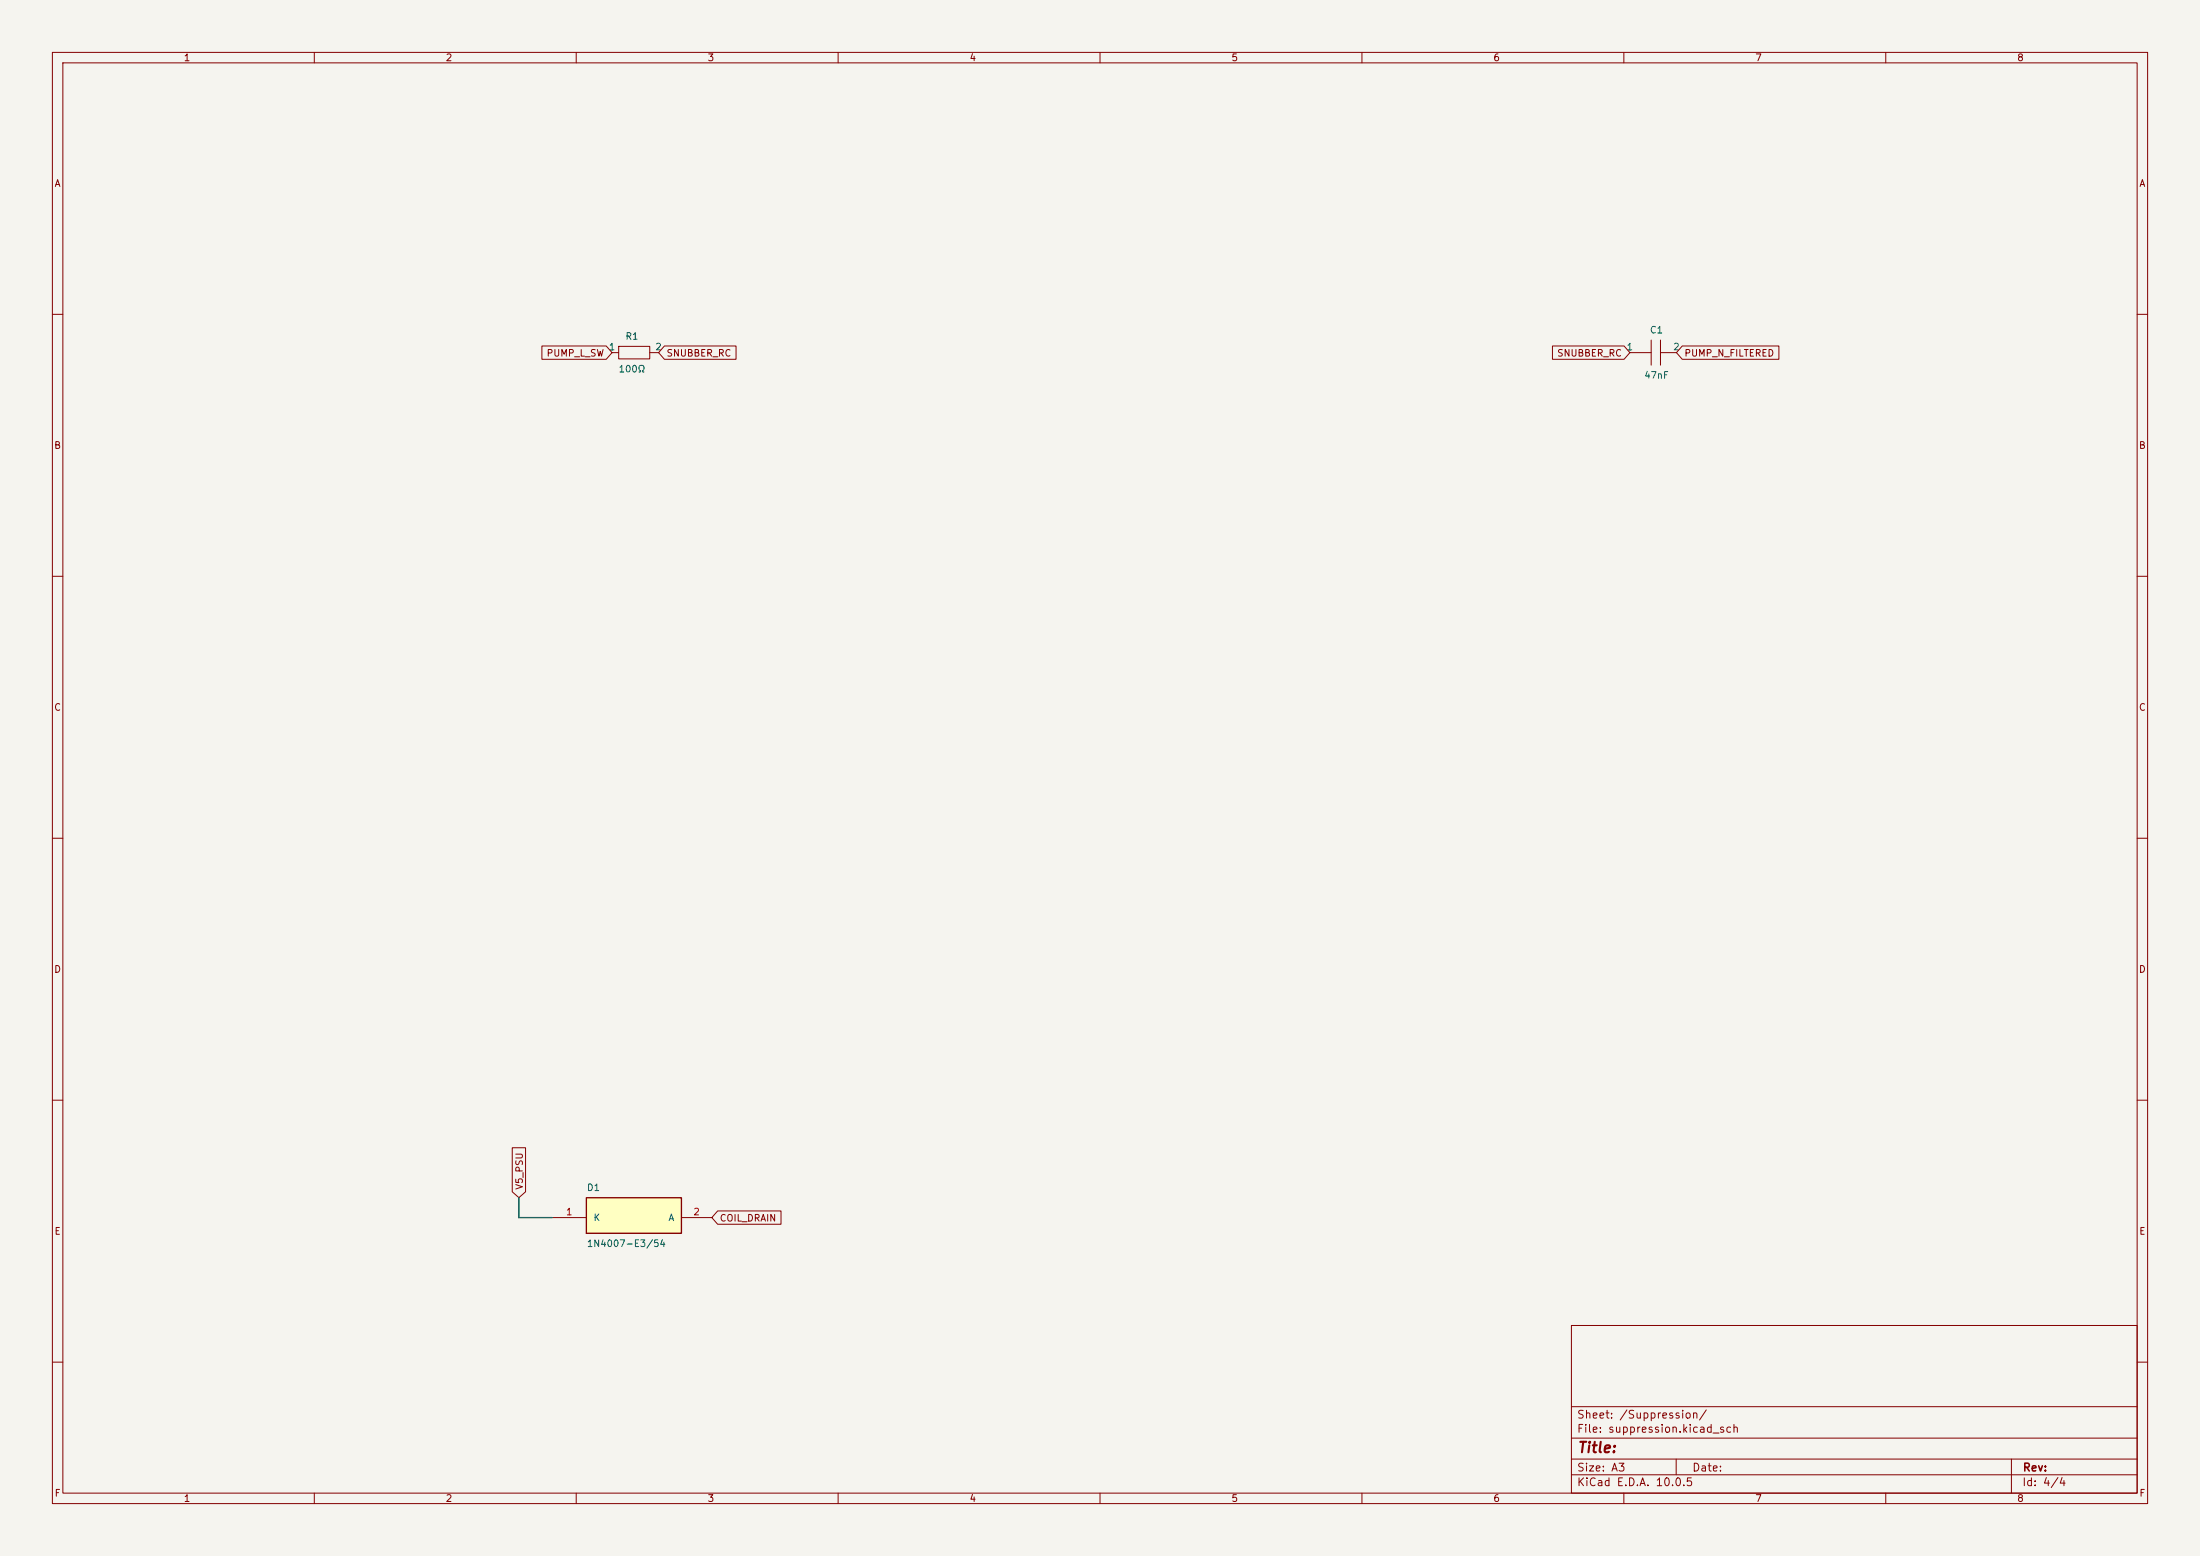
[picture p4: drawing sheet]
<svg xmlns="http://www.w3.org/2000/svg" width="420mm" height="297mm" viewBox="0 0 420 297" stroke-linecap="round" stroke-linejoin="round" font-family="sans-serif">
<path d="M0 0h420v297h-420z" fill="#f5f4ef" stroke="#f5f4ef" stroke-width=".19"/>
<g fill="none" stroke="#840000" stroke-width=".19">
<path d="M10 10h400v277h-400zM12 12h396v273h-396zM60 10v2M110 10v2M160 10v2M210 10v2M260 10v2M310 10v2M360 10v2M10 60h2M408 60h2M10 110h2"/>
<path d="M408 110h2M10 160h2M408 160h2M10 210h2M408 210h2M300 253h108v32h-108zM10 260h2M300 278.5h108M300 274.5h108M300 268.5h108M320 278.5v3M384 278.5v6.5"/>
<path d="M408 260h2M60 285v2M110 285v2M160 285v2M210 285v2M260 285v2M300 281.5h108M310 285v2M360 285v2"/>
</g>
<path d="M111.9 228.6h18.2v6.8h-18.2z" fill="#ffffc2"/>
<path d="M111.9 228.6h18.2v6.8h-18.2z" fill="none" stroke="#840000" stroke-width=".25"/>
<g fill="none" stroke="#840000" stroke-width=".19">
<path d="M103.4 66h12.3l1.1 1.3-1.1 1.3h-12.3zM116.8 67.3h1.3M118.1 66.1h5.9v2.4h-5.9zM124 67.3h1.7M126.8 66h13.7v2.6h-13.7l-1.1-1.3zM296.4 66h13.6l1.1 1.3-1.1 1.3h-13.6zM311.1 67.3h4.1M315.2 64.9v4.8M317 64.9v4.8M317 67.3h3M321.2 66h18.4v2.6h-18.4l-1.2-1.3zM97.8 219.1h2.5v8.4l-1.2 1.1-1.3-1.1z"/>
<path d="M105.4 232.4h6.5M130.1 232.4h5.8M137 231.1h12.1v2.6h-12.1l-1.1-1.3z"/>
</g>
<path d="M99.1 228.6v3.8h6.3" fill="none" stroke="#009600" stroke-width=".25"/>
<text font-size="2" fill="#840000" x="301" y="277.8">Title:</text>
<g font-size="1.5" fill="#840000">
<text x="300.9" y="273.8">File: suppression.kicad_sch</text>
<text x="300.9" y="271.1">Sheet: /Suppression/</text>
<text x="300.9" y="281.2">Size: A3</text>
<text x="322.9" y="281.2">Date:</text>
<text x="386" y="281.2">Rev:</text>
<text x="300.9" y="284">KiCad E.D.A. 10.0.5</text>
<text x="385.9" y="284">Id: 4/4</text>
</g>
<g font-size="1.3" fill="#840000">
<text x="35" y="12">1</text>
<text x="85" y="12">2</text>
<text x="135" y="12">3</text>
<text x="185" y="12">4</text>
<text x="235" y="12">5</text>
<text x="285" y="12">6</text>
<text x="335" y="12">7</text>
<text x="385" y="12">8</text>
<text x="10.3" y="36">A</text>
<text x="408.3" y="36">A</text>
<text x="104.2" y="68.4">PUMP_L_SW</text>
<text x="127.1" y="68.4">SNUBBER_RC</text>
<text x="297.2" y="68.4">SNUBBER_RC</text>
<text x="321.4" y="68.4">PUMP_N_FILTERED</text>
<text x="10.2" y="86">B</text>
<text x="408.2" y="86">B</text>
<text x="10.2" y="136">C</text>
<text x="408.2" y="136">C</text>
<text x="10.2" y="186">D</text>
<text x="408.2" y="186">D</text>
<text x="100.1" y="227.2" transform="rotate(-90 100.1 227.2)">V5_PSU</text>
<text x="137.3" y="233.5">COIL_DRAIN</text>
<text x="10.3" y="236">E</text>
<text x="408.3" y="236">E</text>
<text x="10.3" y="286">F</text>
<text x="35" y="287">1</text>
<text x="85" y="287">2</text>
<text x="135" y="287">3</text>
<text x="185" y="287">4</text>
<text x="235" y="287">5</text>
<text x="285" y="287">6</text>
<text x="335" y="287">7</text>
<text x="385" y="287">8</text>
<text x="408.3" y="286">F</text>
</g>
<g font-size="1.3" fill="#006464">
<text x="119.3" y="65.1">R1</text>
<text x="314.9" y="63.9">C1</text>
<text x="116.1" y="67.2">1</text>
<text x="118" y="71.4">100Ω</text>
<text x="125" y="67.2">2</text>
<text x="310.4" y="67.2">1</text>
<text x="319.3" y="67.2">2</text>
<text x="313.8" y="72.6">47nF</text>
<text x="111.9" y="227.6">D1</text>
<text x="113.2" y="233.4">K</text>
<text x="127.5" y="233.4">A</text>
<text x="111.9" y="238.3">1N4007-E3/54</text>
</g>
<g font-size="1.3" fill="#a90000">
<text x="107.9" y="232.3">1</text>
<text x="132.3" y="232.3">2</text>
</g>
</svg>
